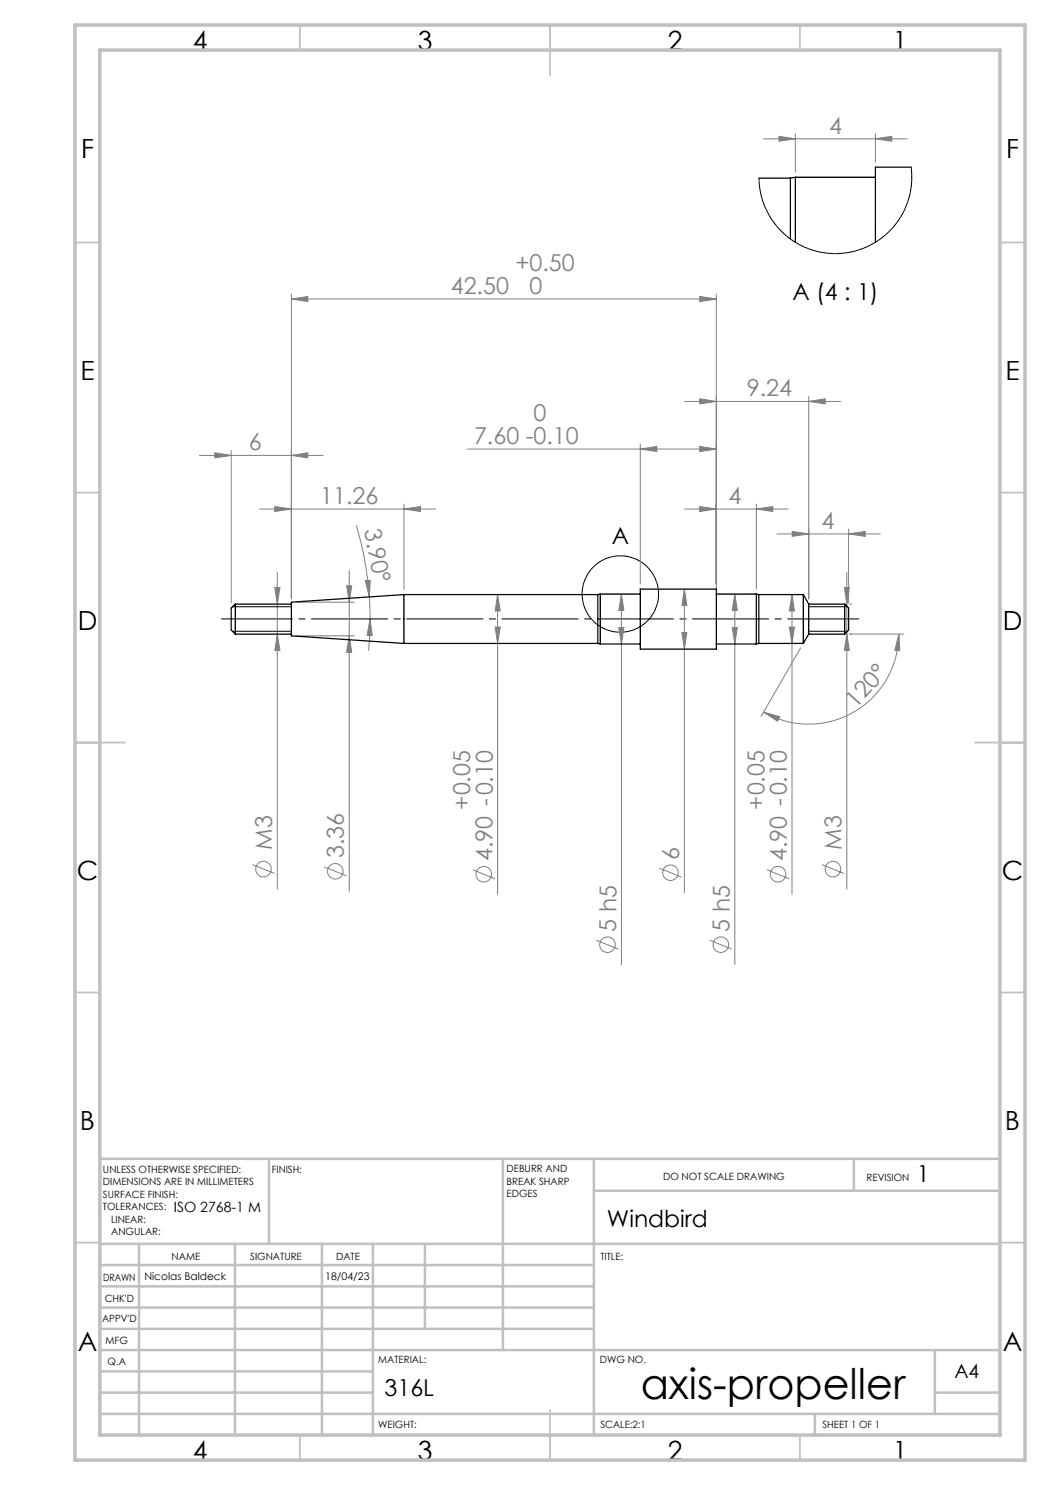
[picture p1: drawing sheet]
<svg xmlns="http://www.w3.org/2000/svg" width="210mm" height="297mm" viewBox="0 0 210 297" stroke-linecap="round" stroke-linejoin="round" font-family="sans-serif">
<g fill="none" stroke="#808080" stroke-width=".2">
<path d="M152.7 27.8h28.7M155.8 27.3l3.3 .5-3.3 .5zM159.1 26.8v7.6M175.1 27.8l3.3-.5v1zM175.1 26.8v5.7M58.3 59.8l3.3-.5v1zM58.3 58.8v61M58.3 59.8h85M139.9 59.3l3.4 .5-3.4 .5zM143.3 58.8v59M139.9 79.8l3.4 .5-3.4 .5zM161.7 79.3v40.5"/>
<path d="M39.9 91.1h24.7M43 90.6l3.2 .5-3.2 .5zM46.2 90.1v30.5M58.3 91.1l3.3-.5v1zM93.5 89.8h49.8M128.1 89.8l3.3-.5v1zM128.1 88.8v28M136.9 80.3h31.2M139.9 89.3l3.4 .5-3.4 .5zM161.7 80.3l3.3-.5v1zM51.9 101.8h35.2M55 117.5h1l-.5 3.3z"/>
<path d="M55 101.3l3.3 .5-3.3 .5zM55.5 114.5v63.3M69.3 117.2h1l-.5 3.2zM69.8 114.1v64.2M71.3 105a67.2 67.2 0 0 1 2.6 14.4M73.1 116.1h.9l-.1 3.3zM73.9 119.4l.1 4.4M80.8 101.8l3.3-.5v1zM80.8 100.8v17.1M99.5 118.9l.5 3.3h-1zM99.5 118.9v60M124.3 118.8l.5 3.3h-1z"/>
<path d="M124.3 118.8v74.1M136.9 117.8l.5 3.3h-1zM136.9 117.8v60.7M136.9 101.8h20.7M139.9 101.3l3.4 .5-3.4 .5zM147 118.8l.5 3.3h-1.1zM147 118.8v74.1M151.3 101.8l3.3-.5v1zM151.3 100.8v17M155.4 106.8h20.7M158.4 118.9l.5 3.3h-1zM158.4 118.9v60"/>
<path d="M158.4 106.3l3.3 .5-3.3 .5zM168.9 117.5h1l-.5 3.3zM169.4 114.5v63.3M169.7 106.8l3.3-.5v1zM169.7 105.8v14.8M55.5 126.8l.5 3.3h-1zM59.3 120.4h11.5M59.3 127.2h11.5M69.8 127.2l.5 3.3h-1zM74 123.8l.4 3.3h-1zM74 123.8l-.3 6.3M99 125.4h1l-.5 3.3z"/>
<path d="M123.8 125.5h1l-.5 3.3zM136.4 126.5h1l-.5 3.3zM146.4 125.5h1.1l-.5 3.3zM157.9 125.4h1l-.5 3.3zM160.1 129.6l-7.9 13.7M169.4 126.8l.5 3.3h-1zM169.9 126.8h10.9M169.9 120.8h.5M179.8 126.8l.2 3.3h-1zM179.8 126.8a18 18 0 0 1-27.1 15.6M152.7 142.4l3.2 .9-.4 .9zM50.5 172.9l4.4 1.8"/>
<path d="M64.8 173.4l4.5 1.8M94.5 174l4.5 1.8M131.9 173.6l4.4 1.8M153.4 174l4.4 1.8M164.4 172.9l4.4 1.8M119.3 188.1l4.4 1.7M142 188.1l4.4 1.7"/>
<circle cx="52.7" cy="173.8" r="1.55"/>
<circle cx="67.1" cy="174.3" r="1.55"/>
<circle cx="96.8" cy="174.8" r="1.55"/>
<circle cx="134.1" cy="174.6" r="1.55"/>
<circle cx="155.6" cy="174.8" r="1.55"/>
<circle cx="166.6" cy="173.8" r="1.56"/>
<circle cx="121.5" cy="188.9" r="1.55"/>
<circle cx="144.2" cy="188.9" r="1.55"/>
</g>
<g fill="none" stroke="#000" stroke-width=".2">
<path d="M46.5 121.4h11.8M46.5 126.3h11.8M161.7 121.4h7.8M161.7 126.3h7.8"/>
<circle cx="124.1" cy="118.8" r="7.6"/>
</g>
<path d="M44.3 123.8h127.5" fill="none" stroke="#000" stroke-width=".2" stroke-dasharray="15.2 1.3 1.3 1.3" stroke-dashoffset="1"/>
<g fill="none" stroke="#c0c0c0" stroke-width=".35">
<path d="M60 5v5M110 5v10M160 5v5M15 48.5h5M200 48.5h5M15 98.5h5M200 98.5h5M15 148.5h10M195 148.5h10M15 198.5h5M200 198.5h5M15 248.5h5"/>
<path d="M200 248.5h5M60 287v5M110 282v10M160 287v5"/>
</g>
<g fill="none" stroke="#c0c0c0" stroke-width=".5">
<path d="M53.8 231.8v17M100.6 231.8v38.2M118.8 231.8v55.2M118.8 238.2h81.2M170.8 231.8v6.4M200 231.8h-180v55.2M20 248.8h180M20 257.3h98.8M20 253h98.8M27.8 248.8v38.2M47 248.8v38.2M64.4 248.8v38.2"/>
<path d="M74.6 248.8v38.2M85 248.8v17M20 265.8h98.8M20 261.5h98.8M20 278.5h54.6M20 274.3h54.6M20 270h180M187 278.5h13M187 270v12.8M20 282.8h180M163 282.8v4.2"/>
</g>
<path d="M15 5h190v287h-190zM20 10h180v277h-180z" fill="none" stroke="#c0c0c0" stroke-width=".7"/>
<g fill="#808080">
<path d="M74 123.8l.4 3.3h-1zM73.1 116.1h.9l-.1 3.3z"/>
<path d="M139.9 59.3l3.4 .5-3.4 .5zM58.3 59.8l3.3-.5v1zM151.3 101.8l3.3-.5v1zM139.9 101.3l3.4 .5-3.4 .5zM80.8 101.8l3.3-.5v1zM55 101.3l3.3 .5-3.3 .5zM161.7 80.3l3.3-.5v1zM139.9 79.8l3.4 .5-3.4 .5zM139.9 89.3l3.4 .5-3.4 .5zM128.1 89.8l3.3-.5v1z"/>
<path d="M43 90.6l3.2 .5-3.2 .5zM58.3 91.1l3.3-.5v1zM158.4 106.3l3.3 .5-3.3 .5zM169.7 106.8l3.3-.5v1zM155.8 27.3l3.3 .5-3.3 .5zM175.1 27.8l3.3-.5v1z"/>
<path d="M152.7 142.4l3.2 .9-.4 .9zM179.8 126.8l.2 3.3h-1z"/>
<path d="M55 117.5h1l-.5 3.3zM55.5 126.8l.5 3.3h-1zM99.5 118.9l.5 3.3h-1zM99 125.4h1l-.5 3.3zM124.3 118.8l.5 3.3h-1zM123.8 125.5h1l-.5 3.3zM136.9 117.8l.5 3.3h-1zM136.4 126.5h1l-.5 3.3zM147 118.8l.5 3.3h-1.1zM146.4 125.5h1.1l-.5 3.3zM158.4 118.9l.5 3.3h-1zM157.9 125.4h1l-.5 3.3zM168.9 117.5h1l-.5 3.3zM169.4 126.8l.5 3.3h-1zM69.3 117.2h1l-.5 3.2zM69.8 127.2l.5 3.3h-1z"/>
</g>
<g fill="none" stroke="#000" stroke-width=".25">
<path d="M151.8 35.6h6.3M158.1 35.6v12.2M159.1 35.5v13M159.1 35.5l-1 .1M159.1 35.5h16M182.2 33.4h-7.1v15.1M80.8 118.9v9.8M80.8 118.9l-22.5 1.5v6.8l22.5 1.5M80.8 118.9h38.8M119.6 118.9v9.8M120.1 118.8v10M120.1 118.8h8"/>
<path d="M120.1 118.8l-.5 .1M128.1 117.8h15.2v12h-15.2zM143.3 118.8h8M151.3 118.8v10M151.3 118.8l.5 .1M151.8 118.9v9.8M151.8 118.9h8.9M160.7 118.9v9.8M160.7 118.9l1 1.9M47.1 120.8v6M47.1 120.8l-.9 .8v4.4l.9 .8M47.1 126.8h11.2"/>
<path d="M47.1 120.8h11.2M80.8 128.7h38.8M119.6 128.7l.5 .1M120.1 128.8h8M143.3 128.8h8M151.8 128.7l-.5 .1M151.8 128.7h8.9M161.7 120.8v6M161.7 126.8l-1 1.9M161.7 126.8h7.2M161.7 120.8h7.2M168.9 120.8v6"/>
<path d="M168.9 120.8l.8 .8v4.4l-.8 .8"/>
</g>
<path d="M182.2 33.4l.2 2.9-.5 3-.7 2-.7 1.5-1.7 2.5-1.8 1.8-2.3 1.6-2.7 1.2-1.8 .5-2 .3-3-.1-3.2-.7-2.9-1.4-2.3-1.8-2.3-2.5-1.5-2.8-1-3.1-.2-2.7" fill="none" stroke="#000" stroke-width=".2"/>
<text font-size="8.5" x="128.2" y="279.7">axis-propeller</text>
<g font-size="5.3">
<text x="38.5" y="9.9">4</text>
<text x="83.5" y="9.9">3</text>
<text x="133.6" y="9.9">2</text>
<text x="178.6" y="9.9">1</text>
<text x="16.2" y="31.7">F</text>
<text x="201.2" y="31.7">F</text>
<text x="16.1" y="75.9">E</text>
<text x="201.1" y="75.9">E</text>
<text x="15.5" y="125.9">D</text>
<text x="200.5" y="125.9">D</text>
<text x="15.4" y="175.9">C</text>
<text x="200.4" y="175.9">C</text>
<text x="16" y="225.9">B</text>
<text x="201" y="225.9">B</text>
<text x="15.5" y="270.2">A</text>
<text x="200.5" y="270.2">A</text>
<text x="38.5" y="291.9">4</text>
<text x="83.5" y="291.9">3</text>
<text x="133.6" y="291.9">2</text>
<text x="178.6" y="291.9">1</text>
</g>
<g font-size="4.7" fill="#808080">
<text x="165.8" y="26.7">4</text>
<text x="90.2" y="58.7">42.50</text>
<text x="103.1" y="54.3">+0.50</text>
<text x="105.9" y="58.8">0</text>
<text x="149.4" y="79.3">9.24</text>
<text x="94.8" y="88.7">7.60 -0.10</text>
<text x="106.7" y="84.3">0</text>
<text x="49.8" y="90">6</text>
<text x="64.1" y="100.8">11.26</text>
<text x="145.7" y="100.8">4</text>
<text x="72.8" y="106" transform="rotate(79 72.8 106)">3.90°</text>
<text x="164.3" y="105.8">4</text>
<text x="171.2" y="141.8" transform="rotate(-48 171.2 141.8)">120°</text>
<text x="94" y="161.9" transform="rotate(-90 94 161.9)">+0.05</text>
<text x="152.9" y="161.9" transform="rotate(-90 152.9 161.9)">+0.05</text>
<text x="54.4" y="169.9" transform="rotate(-90 54.4 169.9)">M3</text>
<text x="68.8" y="171.7" transform="rotate(-90 68.8 171.7)">3.36</text>
<text x="98.5" y="172.3" transform="rotate(-90 98.5 172.3)">4.90 -0.10</text>
<text x="135.8" y="172" transform="rotate(-90 135.8 172)">6</text>
<text x="157.3" y="172.3" transform="rotate(-90 157.3 172.3)">4.90 -0.10</text>
<text x="168.3" y="169.9" transform="rotate(-90 168.3 169.9)">M3</text>
<text x="123.2" y="186.4" transform="rotate(-90 123.2 186.4)">5 h5</text>
<text x="145.9" y="186.4" transform="rotate(-90 145.9 186.4)">5 h5</text>
</g>
<g font-size="4.7">
<text x="158.5" y="60">A (4 : 1)</text>
<text x="122.4" y="108.8">A</text>
<text x="183.3" y="236.3">1</text>
<text x="121.4" y="245.4">Windbird</text>
<text x="76.9" y="279.1">316L</text>
</g>
<text font-size="3.9" x="190.9" y="275.5">A4</text>
<text font-size="2.8" x="34.8" y="242.5">ISO 2768-1 M</text>
<g font-size="2.1">
<text x="28.9" y="256.1">Nicolas Baldeck</text>
<text x="65" y="256.1">18/04/23</text>
</g>
<g font-size="2">
<text x="20.6" y="234.6">UNLESS OTHERWISE SPECIFIED:</text>
<text x="20.6" y="237.1">DIMENSIONS ARE IN MILLIMETERS</text>
<text x="20.6" y="239.6">SURFACE FINISH:</text>
<text x="54.4" y="234.6">FINISH:</text>
<text x="101.3" y="234.5">DEBURR AND</text>
<text x="101.3" y="237">BREAK SHARP</text>
<text x="101.3" y="239.5">EDGES</text>
<text x="132.6" y="236">DO NOT SCALE DRAWING</text>
<text x="173.3" y="236.2">REVISION</text>
<text x="20.6" y="242.1">TOLERANCES:</text>
<text x="22.2" y="244.6">LINEAR:</text>
<text x="22.2" y="247.1">ANGULAR:</text>
<text x="34.3" y="252">NAME</text>
<text x="50" y="251.9">SIGNATURE</text>
<text x="67.2" y="251.9">DATE</text>
<text x="120.1" y="251.9">TITLE:</text>
<text x="20.6" y="256.1">DRAWN</text>
<text x="20.9" y="260.3">CHK'D</text>
<text x="20.4" y="264.4">APPV'D</text>
<text x="21.1" y="268.8">MFG</text>
<text x="21.5" y="273">Q.A</text>
<text x="75.6" y="272.5">MATERIAL:</text>
<text x="120" y="272.5">DWG NO.</text>
<text x="75.6" y="285.5">WEIGHT:</text>
<text x="120.1" y="285.6">SCALE:2:1</text>
<text x="164.5" y="285.6">SHEET 1 OF 1</text>
</g>
</svg>
